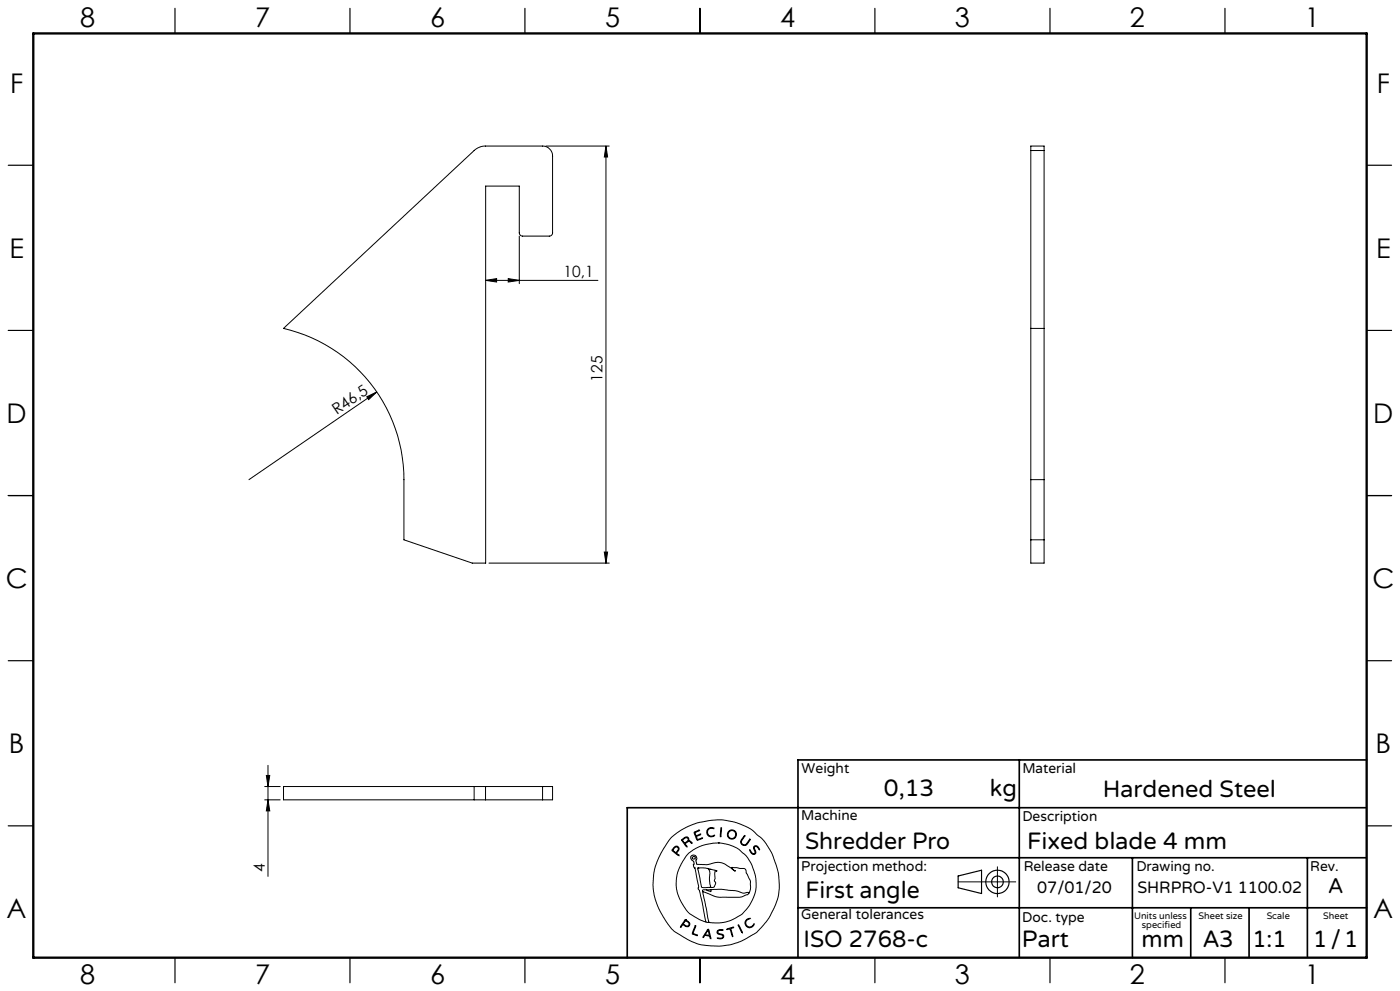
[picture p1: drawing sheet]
<svg xmlns="http://www.w3.org/2000/svg" width="420mm" height="297mm" viewBox="0 0 420 297" stroke-linecap="round" stroke-linejoin="round" font-family="sans-serif">
<g fill="none" stroke="#000" stroke-width=".3">
<path d="M163.8 43.8h19M181.8 43.8l.5 3.3h-1zM181.8 43.8v125M309.2 45.1v-1.3h4v1.3M309.2 45.1v53.3M309.2 45.1h4M313.2 45.1v53.3M155.8 70.8v14.2M85.1 98.4l57.1-53.3a5.1 5.1 0 0 1 3.5-1.3h17.1a3 3 0 0 1 3 3v23a.96 .96 0 0 1-1 1h-8a.96 .96 0 0 1-1-1v-14h-10.1v113h-4l-20.5-7v-18a46.5 46.5 0 0 0-36.1-45.4zM145.7 84l3.3-.5v1zM145.7 84h33.7M152.5 83.5l3.3 .5-3.3 .5z"/>
<path d="M309.2 98.4v45.4M309.2 98.4h4M313.2 98.4v45.4M110 118.9l3-1.4-2.4 2.3zM113 117.5l-38.3 26.3M309.2 143.8v25h4v-25M309.2 143.8h4M146.7 168.8h36.1M181.3 165.4h1l-.5 3.4zM309.2 161.8h4M79.4 239.7h4.7M79.4 235.7h4.7"/>
<path d="M79.9 232.4h1l-.5 3.3zM80.4 239.7l.5 3.3h-1zM80.4 229.4v33.2M142.2 235.7h3.5M142.2 239.7h3.5M142.2 235.7h-57.1v4h57.1M142.2 235.7v4M145.7 239.7h17.1M145.7 235.7h17.1M145.7 235.7v4M162.8 235.7h3v4h-3M162.8 235.7v4"/>
<path d="M201.3 251.1l2.8-2.2 4.5-2.1 4.8-1 3.2-.1 3.7 .7 3.3 1.2 2 1.1 2.8 2.4 1.5 1.8 1.8 3.2 1.8 5.3 .3 3.5-.2 3-.8 2.8-1.7 3.7-1.8 2.5a16.5 16.5 0 0 1-6.7 5l-3.3 1.2-2.9 .4h-3.4l-2.9-.4-3.7-1.5-3.8-2.3-1.1-.9-1.2-1.6-2.3-3.7-1.2-2.8-.6-2.2-.3-3.1 .3-3.5 .9-3.2 2-4zM202 254.1l.7-.5 .6 .1 .4 .6-.1 .6a.64 .64 0 0 0-.3 1.1l.4 .5-1.7-1.2a.52 .52 0 0 1-.4-.5 .52 .52 0 0 1 .4-.6zM202.4 254l.4-.2 .5 .1 .2 .5-.2 .4a.73 .73 0 0 1-.7 .6 .73 .73 0 0 1-.7-.7zM204.5 251.6l1.1-.7h.6l.4 .3 .1 .8 .6 .2 .3 .5-.8-.5-.6 .2a.61 .61 0 0 0-.6 .5 .61 .61 0 0 0 .5 .7l-.1 .3-1.5-2zM204.8 251.7l.8-.6h.6l.2 .6-.5 .6a.52 .52 0 0 1-.6 .3 .52 .52 0 0 1-.4-.5zM208.2 249.4l1.7-.6-1 .5a.57 .57 0 0 0-.2 .9 .57 .57 0 0 0 .9 0l.6-.2-.8 .5a.46 .46 0 0 0-.5 .4 .46 .46 0 0 0 .3 .5l.1 .2 1.5-.5-1.7 .7zM212.3 248.5l.8-.5 1 .2 .1 .2-.9-.2-.7 .3-.3 .5v.7l.1 .4 .6 .4 1.3-.2a.53 .53 0 0 1-.3 .5 .53 .53 0 0 1-.5 0l-.9-.2-.4-.4-.2-1zM215.5 252.6l2.7 .4 3 1.2 2.3 1.9 .9 1.2 1.3 2.2 1.1 3.8-.1 3.5-.8 2.5a11.7 11.7 0 0 1-8.9 7.2l-2.6 .1-1.7-.2M215.5 252.6l-4.1 .6-3.4 1.5-2.1 1.8-2.1 3.5-.5 1.4-.4 2 .1 3 .9 2.9 2 3.4a9.1 9.1 0 0 0 4 2.9l1.9 .8M215.5 252.6h.1M216.3 248.1h.2v.6l-.2 1.9-.2 .2zM223.3 250.5l.1-.1 .1 .2-1.1 1.6 .2 .7 .7 .3a3.3 3.3 0 0 0 1.7-1.7v.2l-1 1.5-.4 .2-.7-.1-.6-.5-.1-.6z"/>
<path d="M224.9 254.7l.7 .9 .5 .3 .4-.3-.4-1.4 .2-.6h.9l.7 1-.1 .1-.9-1-.5 .1-.1 .4 .5 1.4-.6 .5-.9-.5zM299.2 259.8v9M205.6 275.6l-1.4 2-.1 .2h.2a.69 .69 0 0 1 .6-.6 .69 .69 0 0 1 .8 .4l.9 .1 .3-.9-1.3-1.2M205.6 275.6h.1M205.6 275.9l-.3 .5M205.7 275.9l1 .9-.1 .6-.6 .1a.7 .7 0 0 1-.9-.9l.2-.2M205.7 275.9h.1M208.5 277.5l.2-.1v.2l-.5 1.4a.56 .56 0 0 0-.2 .7 .56 .56 0 0 0 .7 .3l.5 .4-1.6-.6zM209.3 260.2l2.3-.1 3.1 .8 .4 .3a.35 .35 0 0 0-.5-.2 .35 .35 0 0 0-.1 .5v1.8l-.2 .7 .4 .8-.4 1-.5 .2h-2.6a.85 .85 0 0 1-.8-.2 .85 .85 0 0 1-.1-.9zM209.4 260.1h.1M210.8 267.2l1.9 9.2M210.8 267.2l3.7 1.5 1.3 .2h6.3l2.1-.8 .4-.3"/>
<path d="M211.8 276.4h.9M211.9 266.7h-1.1v.5M212.1 260.2a2.12 2.12 0 0 1 .8 2.7v1.9l.3 .9-.3 .2M212.3 278.6l.1-.1a4.3 4.3 0 0 1 .9 2.6v.2h-.2a.74 .74 0 0 0-.8-.8l-.2-.1a.82 .82 0 0 0-1.1 .6l-.1-.3zM212.3 278.9l.4 .9a.4 .4 0 0 1-.1 .6 .4 .4 0 0 1-.6-.2l-.4-.1zM212.4 278.9h.1M212.7 276.4h.1M213 260.6h.1M213.3 266.6l3.2-.1 4.2 .4 2.3 .8 1.1-.2a.3 .3 0 0 1 .4-.1 .3 .3 0 0 1 .1 .4M213.3 266.6v.6l-1.4-.5M213.3 266.6l-1.4 .1M215.3 278.9l.6-.3 1 .1v.2h-1.4l-.2 .6 .3 .2 1.4 .5 .1 .5-.2 .4-.6 .3-1.1-.2h1.1l.6-.5-.3-.5-1.4-.5-.1-.4z"/>
<path d="M218 278.4l2.1-.5-.8 .4 .5 2.4-.8-2.3-.8 .2zM221.5 277.2l1.2 2.2v.2zM221.5 277.1h.1M224 275.6l.7-.4 .3 .1-.8 .4-.4 .6v.6l.5 .7 .9 .2 .9-.9a.41 .41 0 0 1 .1 .5 .41 .41 0 0 1-.4 .2l-1 .5-.9-.5-.4-1.1zM224.6 267.8l.5-1.4v-2.3l-1.7-3.8-3.9-.3 .3 .5 .8 .6h-.1l-3.1-2.2-1.7-.5-3.6 .7-3-.1-.3-.9 .3-.8-.3-.7-.6-.3-.7 .1-.3 .4v.4l1 1.1-.1 1.4 .4 .5 1.1 5.4-.2 .8 .4 .4 .3 1.1 1.7 8.5M287.4 264.3h17.3"/>
<circle cx="208.1" cy="257.1" r=".44"/>
<circle cx="219.5" cy="250.1" r="1.17"/>
<circle cx="219.6" cy="250.1" r="1.38"/>
</g>
<g fill="none" stroke="#000" stroke-width=".35">
<path d="M52.5 2.5v7.5M105 2.5v7.5M157.5 2.5v7.5M210 2.5v7.5M262.5 2.5v7.5M315 2.5v7.5M367.5 2.5v7.5M2.5 49.5h7.5M410 49.5h7.5M2.5 99h7.5M410 99h7.5M2.5 148.5h7.5"/>
<path d="M410 148.5h7.5M2.5 198h7.5M410 198h7.5M2.5 247.5h7.5M410 247.5h7.5M287.4 262.5l7.1-1.7v7l-7.1-1.7zM52.5 287v7.5M105 287v7.5M157.5 287v7.5M210 287v7.5M262.5 287v7.5M315 287v7.5"/>
<path d="M367.5 287v7.5"/>
<circle cx="299.2" cy="264.3" r="3.5"/>
<circle cx="299.2" cy="264.3" r="1.75"/>
</g>
<path d="M305.8 227.7v59.2M410 227.7h-170.6v59.2M239.4 257.1h170.3M339.7 257.1v29.9M392.2 257.1v29.8M409.7 242.1h-221.5v45M239.4 272.1h170.6M357.2 272.1v14.8M374.7 272.1v14.8" fill="none" stroke="#000" stroke-width=".5"/>
<path d="M10 10h400v277h-400z" fill="none" stroke="#000" stroke-width=".7"/>
<g fill="#000">
<path d="M110 118.9l3-1.4-2.4 2.3z"/>
<path d="M181.8 43.8l.5 3.3h-1zM181.3 165.4h1l-.5 3.4z"/>
<path d="M145.7 84l3.3-.5v1zM152.5 83.5l3.3 .5-3.3 .5z"/>
<path d="M80.4 239.7l.5 3.3h-1zM79.9 232.4h1l-.5 3.3z"/>
</g>
<g font-size="8.1">
<text x="24" y="8">8</text>
<text x="76.5" y="8">7</text>
<text x="129" y="8">6</text>
<text x="181.5" y="8">5</text>
<text x="234" y="8">4</text>
<text x="286.5" y="8">3</text>
<text x="339" y="8">2</text>
<text x="391.5" y="8">1</text>
<text x="3" y="27.7">F</text>
<text x="413" y="27.7">F</text>
<text x="2.8" y="77.2">E</text>
<text x="412.8" y="77.2">E</text>
<text x="2" y="126.7">D</text>
<text x="412" y="126.7">D</text>
<text x="1.7" y="176.2">C</text>
<text x="411.7" y="176.2">C</text>
<text x="2.7" y="225.7">B</text>
<text x="412.7" y="225.7">B</text>
<text x="2" y="275.2">A</text>
<text x="412" y="275.2">A</text>
<text x="24" y="295">8</text>
<text x="76.5" y="295">7</text>
<text x="129" y="295">6</text>
<text x="181.5" y="295">5</text>
<text x="234" y="295">4</text>
<text x="286.5" y="295">3</text>
<text x="339" y="295">2</text>
<text x="391.5" y="295">1</text>
</g>
<g font-size="7.1">
<text x="265.2" y="238.5">0,13</text>
<text x="297" y="238.5">kg</text>
<text x="330.8" y="239">Hardened Steel</text>
<text x="241.5" y="254.4">Shredder Pro</text>
<text x="308.1" y="254.4">Fixed blade 4 mm</text>
<text x="241.6" y="269.2">First angle</text>
<text x="241.1" y="283.7">ISO 2768-c</text>
<text x="306.6" y="283.9">Part</text>
<text x="342.5" y="283.9">mm</text>
<text x="360.9" y="283.8">A3</text>
<text x="375.7" y="283.9">1:1</text>
<text x="393.9" y="283.9">1/1</text>
</g>
<text font-size="6.3" x="398.5" y="267.7">A</text>
<g font-size="4.9">
<text x="311.2" y="267.6">07/01/20</text>
<text x="341.2" y="267.6">SHRPRO-V1 1100.02</text>
</g>
<g font-size="4.7">
<text x="169" y="83">10,1</text>
<text x="180.8" y="114.4" transform="rotate(-90 180.8 114.4)">125</text>
<text x="101" y="124.5" transform="rotate(-34 101 124.5)">R46,5</text>
<text x="79.4" y="261.3" transform="rotate(-90 79.4 261.3)">4</text>
</g>
<g font-size="4.2">
<text x="240.5" y="231.7">Weight</text>
<text x="306.7" y="231.7">Material</text>
<text x="240.4" y="245.9">Machine</text>
<text x="306.7" y="246.1">Description</text>
<text x="240.4" y="261.1">Projection method:</text>
<text x="307.1" y="261">Release date</text>
<text x="340.9" y="261">Drawing no.</text>
<text x="393.1" y="261">Rev.</text>
<text x="240.4" y="275.6">General tolerances</text>
<text x="306.7" y="276.2">Doc. type</text>
</g>
<g font-size="2.8">
<text x="340.2" y="275.3">Units unless</text>
<text x="359.6" y="275.3">Sheet size</text>
<text x="380" y="275.3">Scale</text>
<text x="396.9" y="275.3">Sheet</text>
<text x="342.6" y="278.2">specified</text>
</g>
</svg>
